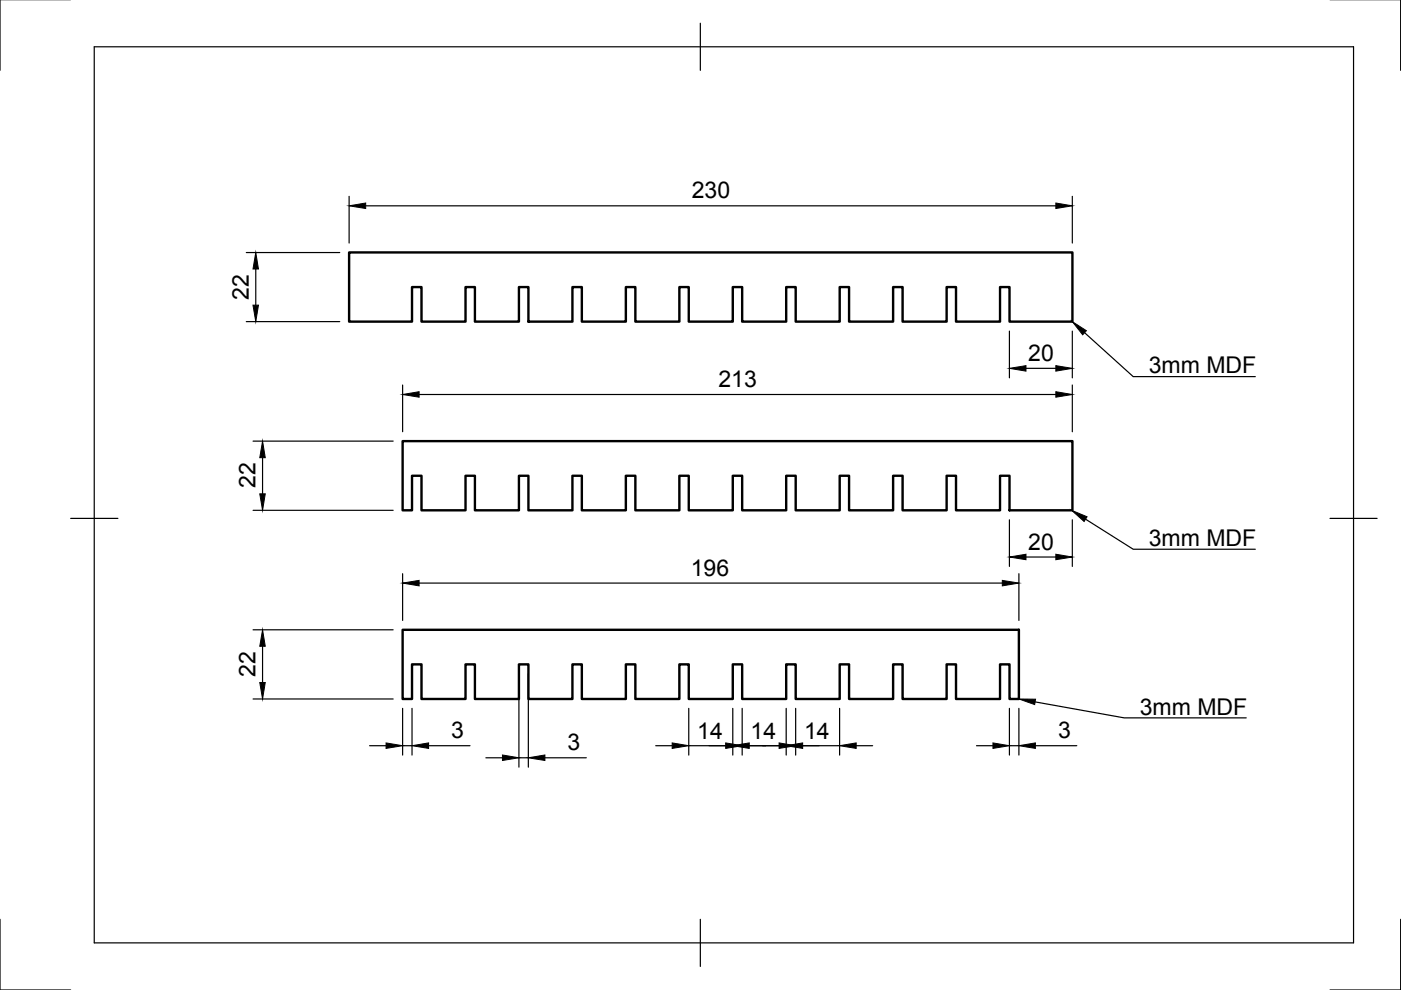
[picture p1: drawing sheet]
<svg xmlns="http://www.w3.org/2000/svg" width="297mm" height="210mm" viewBox="0 0 297 210" stroke-linecap="round" stroke-linejoin="round" font-family="sans-serif">
<!-- layer: Sichtbar -->
<path d="M74 53.5h153.4v14.7h-13.4v-7.3h-2v7.3h-9.3v-7.3h-2v7.3h-9.3v-7.3h-2v7.3h-9.4v-7.3h-2v7.3h-9.3v-7.3h-2v7.3h-9.3v-7.3h-2v7.3h-9.4v-7.3h-2v7.3h-9.3v-7.3h-2v7.3h-9.3v-7.3h-2v7.3h-9.4v-7.3h-2v7.3h-9.3v-7.3h-2v7.3h-9.3v-7.3h-2v7.3h-13.4zM85.4 93.5h142v14.7h-13.4v-7.3h-2v7.3h-9.3v-7.3h-2v7.3h-9.3v-7.3h-2v7.3h-9.4v-7.3h-2v7.3h-9.3v-7.3h-2v7.3h-9.3v-7.3h-2v7.3h-9.4v-7.3h-2v7.3h-9.3v-7.3h-2v7.3h-9.3v-7.3h-2v7.3h-9.4v-7.3h-2v7.3h-9.3v-7.3h-2v7.3h-9.3v-7.3h-2v7.3h-2zM85.4 133.5h130.6v14.7h-2v-7.3h-2v7.3h-9.3v-7.3h-2v7.3h-9.3v-7.3h-2v7.3h-9.4v-7.3h-2v7.3h-9.3v-7.3h-2v7.3h-9.3v-7.3h-2v7.3h-9.4v-7.3h-2v7.3h-9.3v-7.3h-2v7.3h-9.3v-7.3h-2v7.3h-9.4v-7.3h-2v7.3h-9.3v-7.3h-2v7.3h-9.3v-7.3h-2v7.3h-2z" fill="none" stroke="#000" stroke-width=".51"/>
<!-- layer: Border -->
<path d="M0 -.1v15M297 -.1v15M20 9.9h267v190h-267zM148.5 4.9v10M15 109.9h10M282 109.9h10M0 194.9v15h15M148.5 194.9v10M297 194.9v15h-15" fill="none" stroke="#000" stroke-width=".25"/>
<!-- layer: Dimensions -->
<g fill="none" stroke="#000" stroke-width=".25">
<path d="M52.2 53.5h19.8M54.2 57v7.7M74 41.6v9.9M77.5 43.6h146.4M227.4 41.6v9.9M52.2 68.2h19.8M214 70.2v9.9M217.5 78.1h6.4M227.4 70.2v9.9M53.7 93.5h29.7M55.7 97v7.7M85.4 81.6v9.9"/>
<path d="M88.9 83.6h135M227.4 81.6v9.9M53.7 108.2h29.7M214 110.2v9.9M217.5 118.1h6.4M227.4 110.2v9.9M53.7 133.5h29.7M55.7 137v7.7M85.4 121.6v9.9M88.9 123.6h123.6M216 121.6v9.9M53.7 148.2h29.7"/>
<path d="M78.4 158.1h3.5M85.4 150.2v9.9M85.4 158.1h2M87.4 150.2v9.9M90.9 158.1h8.8M110 142.9v19.8M112 142.9v19.8M139 158.1h3.5M146 158.1h9.4M146 150.2v9.9M155.4 150.2v9.9M157.4 158.1h9.3"/>
<path d="M157.4 150.2v9.9M166.7 150.2v9.9M168.7 158.1h9.3M168.7 150.2v9.9M178 150.2v9.9M181.5 158.1h3.5M207 158.1h3.5M214 158.1h2M214 150.2v9.9M216 150.2v9.9M219.5 158.1h8.8M103 160.7h3.5"/>
<path d="M110 160.7h2M115.5 160.7h8.8"/>
</g>
<g fill="#000" stroke="#000" stroke-width=".21">
<path d="M54.2 53.5l.6 3.5h-1.2zM74 43.6l3.5-.6v1.2zM223.9 43l3.5 .6-3.5 .6zM53.6 64.7h1.2l-.6 3.5zM214 78.1l3.5-.6v1.2zM223.9 77.5l3.5 .6-3.5 .6zM55.7 93.5l.5 3.5h-1.1zM85.4 83.6l3.5-.5v1.1zM223.9 83.1l3.5 .5-3.5 .6zM55.1 104.7h1.1l-.5 3.5zM214 118.1l3.5-.6v1.2zM223.9 117.5l3.5 .6-3.5 .6z"/>
<path d="M55.7 133.5l.5 3.5h-1.1zM85.4 123.6l3.5-.5v1.1zM212.5 123.1l3.5 .5-3.5 .6zM55.1 144.7h1.1l-.5 3.5zM81.9 157.5l3.5 .6-3.5 .6zM87.4 158.1l3.5-.6v1.2zM142.5 157.5l3.5 .6-3.5 .6zM153.9 157.5l3.5 .6-3.5 .6zM155.4 158.1l3.5-.6v1.2zM165.2 157.5l3.5 .6-3.5 .6zM166.7 158.1l3.5-.6v1.2zM178 158.1l3.5-.6v1.2z"/>
<path d="M210.5 157.5l3.5 .6-3.5 .6zM216 158.1l3.5-.6v1.2zM106.5 160.1l3.5 .6-3.5 .5zM112 160.7l3.5-.6v1.1z"/>
</g>
<!-- layer: Annotations -->
<path d="M227.4 68.2l2.9 1.9-.7 .9zM227.2 108.2l3.3 1.4-.7 1zM216 148.2h3.6l-.2 1.2z" fill="#000" stroke="#000" stroke-width=".21"/>
<path d="M230 70.5l10.3 9.4h25.8M230.2 110.1l10.1 6.4h25.8M219.5 148.8l18.8 3.4h25.9" fill="none" stroke="#000" stroke-width=".25"/>
<g font-size="4.9">
<text x="146.7" y="42.1">230</text>
<text x="52.7" y="63.5" transform="rotate(-90 52.7 63.5)">22</text>
<text x="218" y="76.5">20</text>
<text x="152.3" y="82.1">213</text>
<text x="243.6" y="79.2">3mm MDF</text>
<text x="54.2" y="103.5" transform="rotate(-90 54.2 103.5)">22</text>
<text x="218" y="116.5">20</text>
<text x="243.6" y="115.8">3mm MDF</text>
<text x="146.5" y="122.1">196</text>
<text x="54.2" y="143.5" transform="rotate(-90 54.2 143.5)">22</text>
<text x="241.6" y="151.5">3mm MDF</text>
<text x="95.7" y="156.5">3</text>
<text x="120.3" y="159.1">3</text>
<text x="147.8" y="156.6">14</text>
<text x="159.2" y="156.6">14</text>
<text x="170.5" y="156.6">14</text>
<text x="224.3" y="156.5">3</text>
</g>
</svg>
